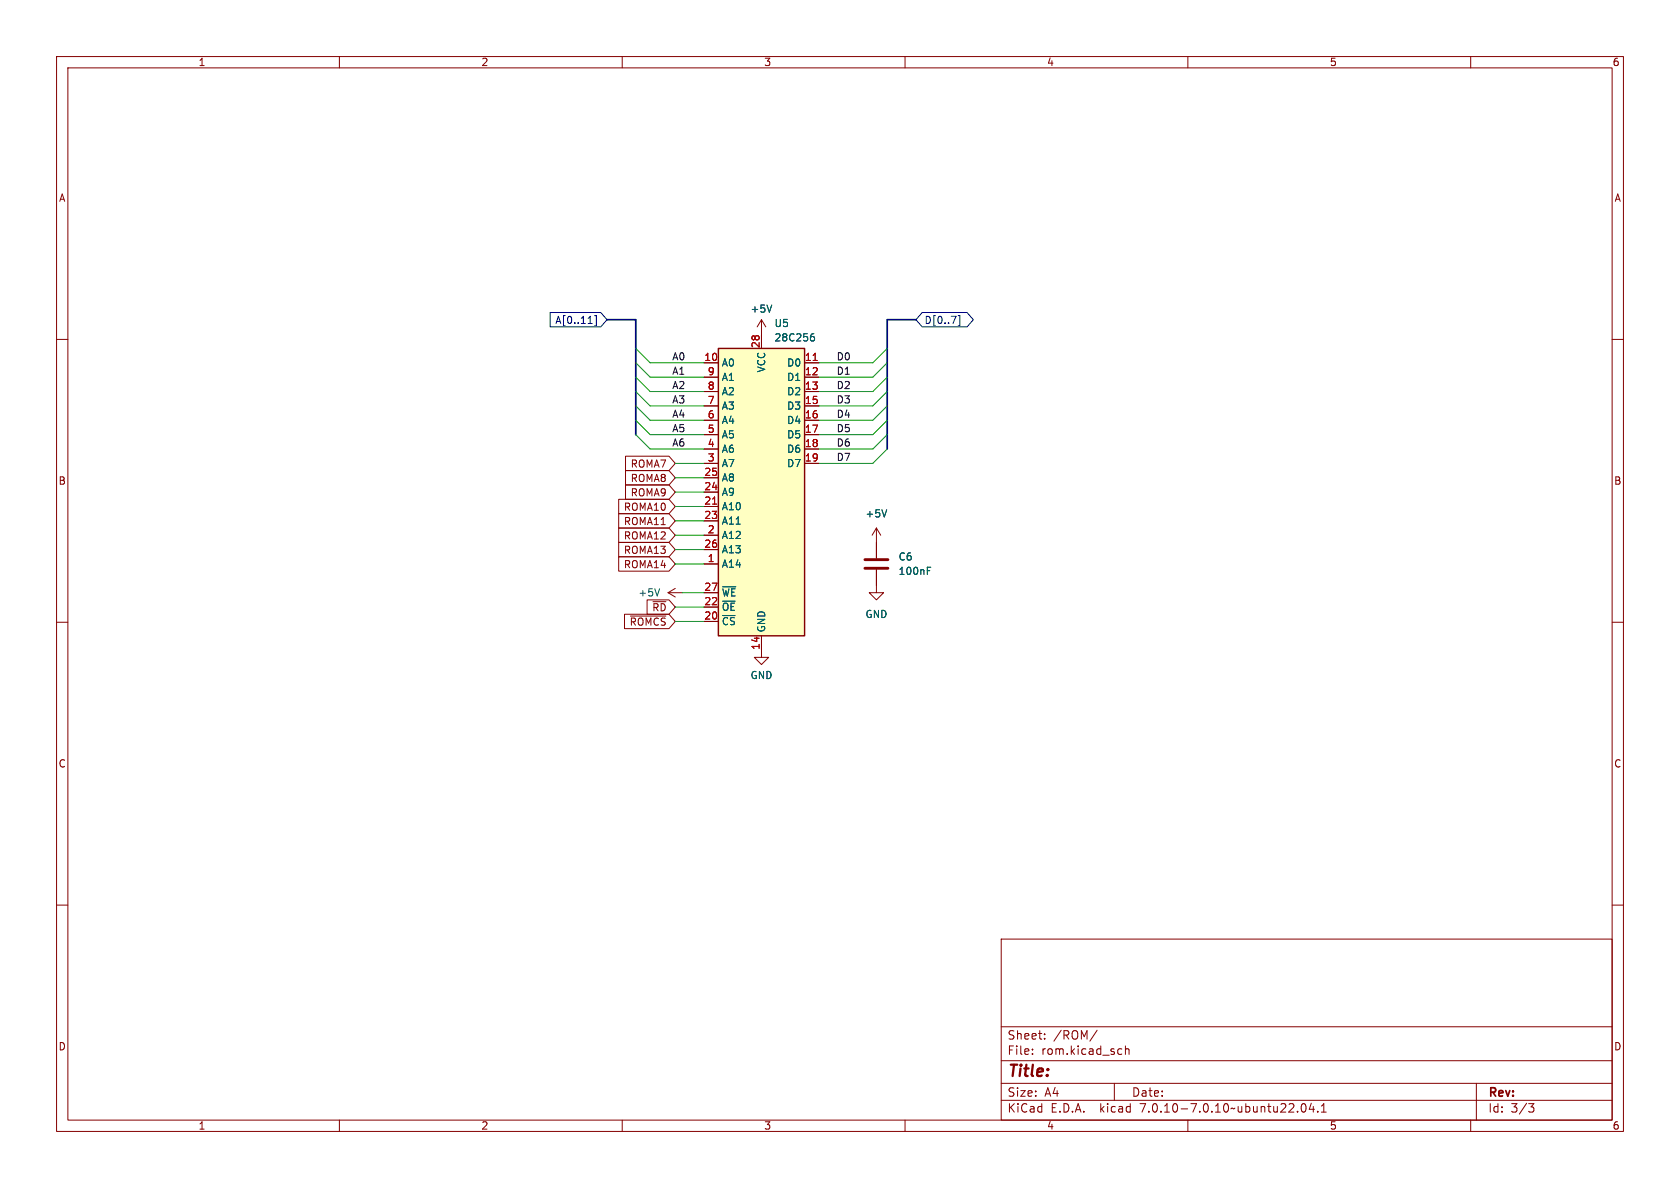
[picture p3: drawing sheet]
<svg xmlns="http://www.w3.org/2000/svg" width="297mm" height="210mm" viewBox="0 0 297 210" stroke-linecap="round" stroke-linejoin="round" font-family="sans-serif">
<g fill="none" stroke="#840000" stroke-width=".18">
<path d="M10 10h277v190h-277zM12 12h273v186h-273zM60 10v2M110 10v2M160 10v2M210 10v2M260 10v2M10 60h2M134.6 56.5l-.7 1.3M134.6 56.5v5.1M134.6 56.5l.8 1.3M285 60h2"/>
<path d="M124.5 64.1h2.5M124.5 66.7h2.5M124.5 69.2h2.5M124.5 71.8h2.5M124.5 74.3h2.5M124.5 76.8h2.5M124.5 79.4h2.5M142.2 64.1h2.6M142.2 66.7h2.6M142.2 69.2h2.6M142.2 71.8h2.6M142.2 74.3h2.6"/>
<path d="M142.2 76.8h2.6M142.2 79.4h2.6M109.4 95.9h8.9l1.1 1.3-1.1 1.2h-8.9zM109.4 98.4h8.9l1.1 1.3-1.1 1.3h-8.9zM109.4 90.8h8.9l1.1 1.3-1.1 1.2h-8.9zM109.4 93.3h8.9l1.1 1.3-1.1 1.3h-8.9zM109.4 88.3h8.9l1.1 1.2-1.1 1.3h-8.9zM110.6 83.2h7.7l1.1 1.3-1.1 1.2h-7.7zM110.6 85.7h7.7l1.1 1.3-1.1 1.3h-7.7zM110.6 80.6h7.7l1.1 1.3-1.1 1.3h-7.7zM124.5 99.7h2.5M124.5 81.9h2.5"/>
<path d="M124.5 94.6h2.5M124.5 89.5h2.5M124.5 92.1h2.5M124.5 87h2.5M124.5 84.5h2.5M124.5 97.2h2.5M142.2 81.9h2.6M154.9 93.3v5.4M154.9 93.3l-.7 1.3M154.9 93.3l.8 1.3M10 110h2M110.4 108.6h7.9l1.1 1.3-1.1 1.2h-7.9z"/>
<path d="M111.4 108.9h6.3M114.4 106h3.9l1.1 1.3-1.1 1.3h-3.9zM115.4 106.4h2.3M118.1 104.8l1.3 .7M118.1 104.8h2.5M119.4 104l-1.3 .8M124.5 104.8h2.5M124.5 109.9h2.5M124.5 107.3h2.5M134.6 112.4v3.8h1.3l-1.3 1.3-1.3-1.3h1.3M154.9 100.7v4.1h1.3l-1.3 1.2-1.2-1.2h1.2M285 110h2"/>
<path d="M10 160h2M285 160h2M177 166h108v32h-108zM60 198v2M110 198v2M160 198v2M177 194.5h108M177 191.5h108M177 187.5h108M177 181.5h108M182.5 186.3v.1M182.5 185.5v.1"/>
<path d="M184.7 183.6v.1M184.7 182.8v.1M194 182.1l-1.3 2M197 191.5v3M197.9 185.4l.4 .1M198.3 186.3l-.4 .1M199 185.5l.2-.1 .3 .1 .1 .9M199 184.9v1.5M210 198v2M229.4 196.5v.1M230.2 195.2l.2-.1a.81 .81 0 0 1 .6 .6 .81 .81 0 0 1-.3 .8l-.2 .1a.81 .81 0 0 1-.3-1.4zM231.8 195l-.3 1.1h.9"/>
<path d="M232.2 195.6v1M233 196.5v.1M233.6 196.6h.9M233.6 195.5l.4-.4v1.5M260 198v2M261 191.5v6.5M270.2 195.1h1l-.5 .6 .4 .1 .1 .5-.3 .3h-.4"/>
</g>
<path d="M136.4 53.9l-.4 1.3M143.5 59.5h.4l.1 .2-.1 .4-.4 .2M143.9 59l-.4 .1M156.8 90.1l-.5 1.3M116.6 104.1l-.4 1.3M127.7 103.7h2.4M163.9 100.9h.5M163.9 100.3h.6" fill="none" stroke="#006464" stroke-width=".18"/>
<path d="M127 61.6h15.2v50.8h-15.2z" fill="#ffffc2" stroke="#ffffc2" stroke-width=".18"/>
<path d="M127 61.6h15.2v50.8h-15.2z" fill="none" stroke="#840000" stroke-width=".25"/>
<path d="M143.8 63.7h.7M126 89.1h.7" fill="none" stroke="#a90000" stroke-width=".18"/>
<path d="M152.9 98.9h4.1M152.9 100.5h4.1" fill="none" stroke="#840000" stroke-width=".51"/>
<path d="M97.2 55.2h9l1.1 1.3-1.1 1.3h-9zM104 57.2h.7M105.1 55.8h.3v1.8h-.3M163 55.2h8l1.1 1.3-1.1 1.3h-8l-1.1-1.3zM169.4 55.8h.3v1.8h-.3" fill="none" stroke="#000084" stroke-width=".18"/>
<path d="M107.3 56.5h5.1v20.3M161.9 56.5h-5.1v22.9" fill="none" stroke="#000084" stroke-width=".3"/>
<g fill="none" stroke="#009600" stroke-width=".18">
<path d="M112.4 76.8l2.5 2.6h9.6M112.4 74.3l2.5 2.5h9.6M112.4 61.6l2.5 2.5h9.6M112.4 64.1l2.5 2.6h9.6M112.4 71.8l2.5 2.5h9.6M112.4 66.7l2.5 2.5h9.6M112.4 69.2l2.5 2.6h9.6M156.8 79.4l-2.5 2.5h-9.5M156.8 76.8l-2.5 2.6h-9.5M156.8 74.3l-2.5 2.5h-9.5M156.8 61.6l-2.5 2.5h-9.5M156.8 64.1l-2.5 2.6h-9.5"/>
<path d="M156.8 71.8l-2.5 2.5h-9.5M156.8 66.7l-2.5 2.5h-9.5M156.8 69.2l-2.5 2.6h-9.5M119.4 81.9h5.1M119.4 87h5.1M119.4 92.1h5.1M119.4 94.6h5.1M119.4 97.2h5.1M119.4 99.7h5.1M119.4 84.5h5.1M119.4 89.5h5.1M119.4 109.9h5.1"/>
<path d="M119.4 107.3h5.1M120.6 104.8h3.9"/>
</g>
<text font-size="2.8" fill="#840000" x="178" y="190.9">Title:</text>
<g font-size="2.1" fill="#840000">
<text x="178" y="184">Sheet:</text>
<text x="186.2" y="184">/ROM/</text>
<text x="178" y="186.7">File:</text>
<text x="184.1" y="186.7">rom.kicad_sch</text>
<text x="178" y="196.9">KiCad</text>
<text x="178" y="194.1">Size:</text>
<text x="184.7" y="194.1">A4</text>
<text x="185.7" y="196.9">E.D.A.</text>
<text x="194.6" y="196.9">kicad</text>
<text x="200" y="194.1">Date:</text>
<text x="201.8" y="196.9">7.0.10-7.0.10~ubuntu22.04.1</text>
<text x="263" y="194.3">Rev:</text>
<text x="263" y="196.9">Id:</text>
<text x="267.1" y="196.9">3/3</text>
</g>
<g font-size="1.8" fill="#840000">
<text x="35" y="11.9">1</text>
<text x="85" y="11.9">2</text>
<text x="135" y="11.9">3</text>
<text x="185" y="11.9">4</text>
<text x="235" y="11.9">5</text>
<text x="285" y="11.9">6</text>
<text x="10.3" y="35.9">A</text>
<text x="285.3" y="35.9">A</text>
<text x="111.4" y="82.9">ROMA7</text>
<text x="10.3" y="85.9">B</text>
<text x="111.4" y="85.4">ROMA8</text>
<text x="111.4" y="87.9">ROMA9</text>
<text x="285.3" y="85.9">B</text>
<text x="110.2" y="93">ROMA11</text>
<text x="110.2" y="95.6">ROMA12</text>
<text x="110.2" y="90.5">ROMA10</text>
<text x="110.2" y="98.1">ROMA13</text>
<text x="110.2" y="100.6">ROMA14</text>
<text x="111.2" y="110.8">~{ROMCS}</text>
<text x="115.2" y="108.3">~{RD}</text>
<text x="10.3" y="135.9">C</text>
<text x="285.3" y="135.9">C</text>
<text x="10.3" y="185.9">D</text>
<text x="285.3" y="185.9">D</text>
<text x="35" y="199.9">1</text>
<text x="85" y="199.9">2</text>
<text x="135" y="199.9">3</text>
<text x="185" y="199.9">4</text>
<text x="235" y="199.9">5</text>
<text x="285" y="199.9">6</text>
</g>
<g font-size="1.8" fill="#000084">
<text x="98.1" y="57.5">A[0..11]</text>
<text x="163.4" y="57.5">D[0..7]</text>
</g>
<g font-size="1.8" fill="#006464">
<text x="132.6" y="55.5">+5V</text>
<text x="136.8" y="58">U5</text>
<text x="127.5" y="65">A0</text>
<text x="135.5" y="65.9" transform="rotate(-90 135.5 65.9)">VCC</text>
<text x="136.8" y="60.6">28C256</text>
<text x="139" y="65">D0</text>
<text x="127.5" y="70.1">A2</text>
<text x="127.5" y="67.5">A1</text>
<text x="139" y="67.5">D1</text>
<text x="139" y="70.1">D2</text>
<text x="127.5" y="77.7">A5</text>
<text x="127.5" y="75.2">A4</text>
<text x="127.5" y="72.6">A3</text>
<text x="139" y="72.6">D3</text>
<text x="139" y="75.2">D4</text>
<text x="139" y="77.7">D5</text>
<text x="127.5" y="82.8">A7</text>
<text x="127.5" y="80.2">A6</text>
<text x="139" y="80.2">D6</text>
<text x="139" y="82.8">D7</text>
<text x="127.5" y="87.9">A9</text>
<text x="127.5" y="85.3">A8</text>
<text x="127.5" y="95.5">A12</text>
<text x="127.5" y="90.4">A10</text>
<text x="127.5" y="92.9">A11</text>
<text x="152.9" y="91.7">+5V</text>
<text x="127.5" y="100.6">A14</text>
<text x="127.5" y="98">A13</text>
<text x="158.8" y="99.3">C6</text>
<text x="158.8" y="101.8">100nF</text>
<text x="112.8" y="105.6">+5V</text>
<text x="127.5" y="105.6">~{WE}</text>
<text x="127.5" y="110.7">~{CS}</text>
<text x="127.5" y="108.2">~{OE}</text>
<text x="135.5" y="111.9" transform="rotate(-90 135.5 111.9)">GND</text>
<text x="152.9" y="109.4">GND</text>
<text x="132.6" y="120.2">GND</text>
</g>
<g font-size="1.8" fill="#0f0f0f">
<text x="118.7" y="63.8">A0</text>
<text x="147.8" y="63.8">D0</text>
<text x="118.7" y="71.4">A3</text>
<text x="118.7" y="66.3">A1</text>
<text x="118.7" y="68.9">A2</text>
<text x="147.8" y="71.4">D3</text>
<text x="147.8" y="68.9">D2</text>
<text x="147.8" y="66.3">D1</text>
<text x="118.7" y="73.9">A4</text>
<text x="118.7" y="76.5">A5</text>
<text x="147.8" y="73.9">D4</text>
<text x="147.8" y="76.5">D5</text>
<text x="118.7" y="79">A6</text>
<text x="147.8" y="81.6">D7</text>
<text x="147.8" y="79">D6</text>
</g>
<g font-size="1.8" fill="#a90000">
<text x="124.4" y="63.9">10</text>
<text x="134.4" y="61.6" transform="rotate(-90 134.4 61.6)">28</text>
<text x="142.2" y="63.9">11</text>
<text x="125" y="71.5">7</text>
<text x="125" y="69">8</text>
<text x="125" y="66.4">9</text>
<text x="142.2" y="66.4">12</text>
<text x="142.2" y="69">13</text>
<text x="142.2" y="71.5">15</text>
<text x="125" y="76.6">5</text>
<text x="125" y="74">6</text>
<text x="142.2" y="74">16</text>
<text x="142.2" y="76.6">17</text>
<text x="125" y="81.7">3</text>
<text x="125" y="79.1">4</text>
<text x="142.2" y="79.1">18</text>
<text x="142.2" y="81.7">19</text>
<text x="124.4" y="89.3">21</text>
<text x="124.4" y="86.7">24</text>
<text x="124.4" y="84.2">25</text>
<text x="124.4" y="91.8">23</text>
<text x="125" y="94.4">2</text>
<text x="124.4" y="96.9">26</text>
<text x="125" y="99.4">1</text>
<text x="124.4" y="107.1">22</text>
<text x="124.4" y="104.5">27</text>
<text x="124.4" y="109.6">20</text>
<text x="134.4" y="115" transform="rotate(-90 134.4 115)">14</text>
</g>
</svg>
